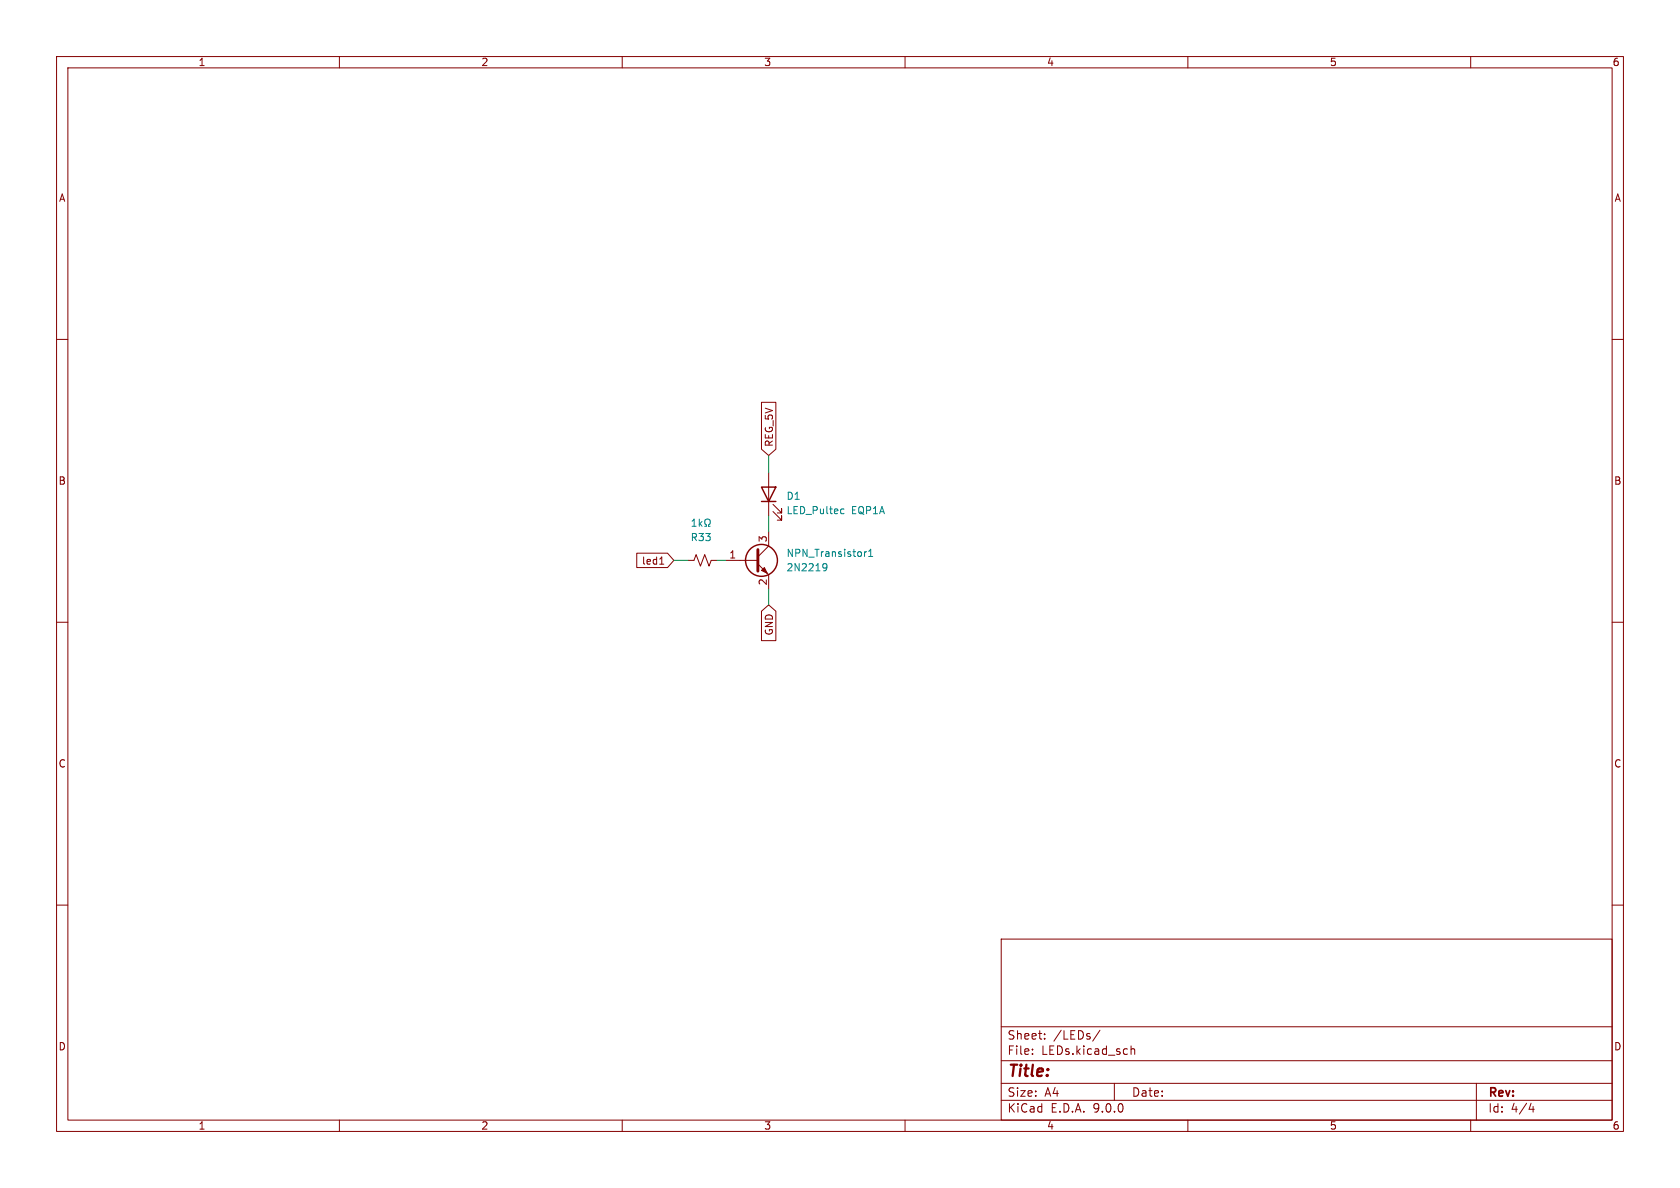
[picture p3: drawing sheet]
(kicad_sch
 (version 20250114)
 (generator "eeschema")
 (generator_version "9.0")
 (paper "A4")
 (lib_symbols
  (symbol "Device:LED"
   (pin_numbers (hide yes))
   (pin_names
    (offset 1.016) (hide yes)) (exclude_from_sim no) (in_bom yes) (on_board yes)
   (property "Reference" "D" (at 0 2.54 0) (effects (font (size 1.27 1.27))))
   (property "Value" "LED" (at 0 -2.54 0) (effects (font (size 1.27 1.27))))
   (property "Footprint" "" (at 0 0 0) (effects (font (size 1.27 1.27)) (hide yes)))
   (property "Datasheet" "~" (at 0 0 0) (effects (font (size 1.27 1.27)) (hide yes)))
   (property "Description" "Light emitting diode" (at 0 0 0) (effects (font (size 1.27 1.27)) (hide yes)))
   (property "Sim.Pins" "1=K 2=A" (at 0 0 0) (effects (font (size 1.27 1.27)) (hide yes)))
   (symbol "LED_0_1"
    (polyline (pts (xy -3.048 -0.762) (xy -4.572 -2.286) (xy -3.81 -2.286) (xy -4.572 -2.286) (xy -4.572 -1.524)) (stroke (width 0) (type default)) (fill (type none)))
    (polyline (pts (xy -1.778 -0.762) (xy -3.302 -2.286) (xy -2.54 -2.286) (xy -3.302 -2.286) (xy -3.302 -1.524)) (stroke (width 0) (type default)) (fill (type none)))
    (polyline (pts (xy -1.27 0) (xy 1.27 0)) (stroke (width 0) (type default)) (fill (type none)))
    (polyline (pts (xy -1.27 -1.27) (xy -1.27 1.27)) (stroke (width 0.254) (type default)) (fill (type none)))
    (polyline (pts (xy 1.27 -1.27) (xy 1.27 1.27) (xy -1.27 0) (xy 1.27 -1.27)) (stroke (width 0.254) (type default)) (fill (type none))))
   (symbol "LED_1_1"
    (pin passive line (at -3.81 0 0) (length 2.54) (name "K" (effects (font (size 1.27 1.27)))) (number "1" (effects (font (size 1.27 1.27)))))
    (pin passive line (at 3.81 0 180) (length 2.54) (name "A" (effects (font (size 1.27 1.27)))) (number "2" (effects (font (size 1.27 1.27))))))
   (embedded_fonts no))
  (symbol "Device:R_Small_US"
   (pin_numbers (hide yes))
   (pin_names
    (offset 0.254) (hide yes)) (exclude_from_sim no) (in_bom yes) (on_board yes)
   (property "Reference" "R" (at 0.762 0.508 0) (effects (font (size 1.27 1.27)) (justify left)))
   (property "Value" "R_Small_US" (at 0.762 -1.016 0) (effects (font (size 1.27 1.27)) (justify left)))
   (property "Footprint" "" (at 0 0 0) (effects (font (size 1.27 1.27)) (hide yes)))
   (property "Datasheet" "~" (at 0 0 0) (effects (font (size 1.27 1.27)) (hide yes)))
   (property "Description" "Resistor, small US symbol" (at 0 0 0) (effects (font (size 1.27 1.27)) (hide yes)))
   (symbol "R_Small_US_1_1"
    (polyline (pts (xy 0 1.524) (xy 1.016 1.143) (xy 0 0.762) (xy -1.016 0.381) (xy 0 0)) (stroke (width 0) (type default)) (fill (type none)))
    (polyline (pts (xy 0 0) (xy 1.016 -0.381) (xy 0 -0.762) (xy -1.016 -1.143) (xy 0 -1.524)) (stroke (width 0) (type default)) (fill (type none)))
    (pin passive line (at 0 2.54 270) (length 1.016) (name "~" (effects (font (size 1.27 1.27)))) (number "1" (effects (font (size 1.27 1.27)))))
    (pin passive line (at 0 -2.54 90) (length 1.016) (name "~" (effects (font (size 1.27 1.27)))) (number "2" (effects (font (size 1.27 1.27))))))
   (embedded_fonts no))
  (symbol "Transistor_BJT:2N2219"
   (pin_names
    (offset 0) (hide yes)) (exclude_from_sim no) (in_bom yes) (on_board yes)
   (property "Reference" "NPN_Transistor1" (at 5.588 1.2701 0) (effects (font (size 1.27 1.27)) (justify left)))
   (property "Value" "2N2219" (at 5.588 -1.2699 0) (effects (font (size 1.27 1.27)) (justify left)))
   (property "Footprint" "Package_TO_SOT_SMD:SOT-23" (at 5.08 -1.905 0) (effects (font (size 1.27 1.27)
    (italic yes)) (justify left) (hide yes)))
   (property "Datasheet" "http://www.onsemi.com/pub_link/Collateral/2N2219-D.PDF" (at 0 0 0) (effects (font (size 1.27 1.27)) (justify left) (hide yes)))
   (property "Description" "800mA Ic, 50V Vce, NPN Transistor, TO-39" (at 0 0 0) (effects (font (size 1.27 1.27)) (hide yes)))
   (property "LCSC Part Number" "C2150" (at 0 0 0) (effects (font (size 1.27 1.27)) (hide yes)))
   (symbol "2N2219_0_1"
    (polyline (pts (xy -2.54 0) (xy 0.635 0)) (stroke (width 0) (type default)) (fill (type none)))
    (polyline (pts (xy 0.635 1.905) (xy 0.635 -1.905)) (stroke (width 0.508) (type default)) (fill (type none)))
    (circle (center 1.27 0) (radius 2.8194) (stroke (width 0.254) (type default)) (fill (type none))))
   (symbol "2N2219_1_1"
    (polyline (pts (xy 0.635 0.635) (xy 2.54 2.54)) (stroke (width 0) (type default)) (fill (type none)))
    (polyline (pts (xy 0.635 -0.635) (xy 2.54 -2.54)) (stroke (width 0) (type default)) (fill (type none)))
    (polyline (pts (xy 1.27 -1.778) (xy 1.778 -1.27) (xy 2.286 -2.286) (xy 1.27 -1.778)) (stroke (width 0) (type default)) (fill (type outline)))
    (pin input line (at -5.08 0 0) (length 2.54) (name "B" (effects (font (size 1.27 1.27)))) (number "1" (effects (font (size 1.27 1.27)))))
    (pin passive line (at 2.54 5.08 270) (length 2.54) (name "C" (effects (font (size 1.27 1.27)))) (number "3" (effects (font (size 1.27 1.27)))))
    (pin passive line (at 2.54 -5.08 90) (length 2.54) (name "E" (effects (font (size 1.27 1.27)))) (number "2" (effects (font (size 1.27 1.27))))))
   (embedded_fonts no)))
 (wire
  (pts (xy 135.89 80.518) (xy 135.89 83.566))
  (stroke (width 0) (type default)))
 (wire
  (pts (xy 121.666 99.06) (xy 119.126 99.06))
  (stroke (width 0) (type default)))
 (wire
  (pts (xy 135.89 106.934) (xy 135.89 104.14))
  (stroke (width 0) (type default)))
 (wire
  (pts (xy 135.89 91.186) (xy 135.89 93.98))
  (stroke (width 0) (type default)))
 (wire
  (pts (xy 128.27 99.06) (xy 126.746 99.06))
  (stroke (width 0) (type default)))
 (global_label "REG_5V"
  (shape input)
  (at 135.89 80.518 90)
  (fields_autoplaced yes)
  (effects (font (size 1.27 1.27)) (justify left))
  (property "Intersheetrefs" "${INTERSHEET_REFS}" (at 135.89 70.941 90) (effects (font (size 1.27 1.27)) (justify left) (hide yes))))
 (global_label "GND"
  (shape input)
  (at 135.89 106.934 270)
  (fields_autoplaced yes)
  (effects (font (size 1.27 1.27)) (justify right))
  (property "Intersheetrefs" "${INTERSHEET_REFS}" (at 135.89 113.7897 90) (effects (font (size 1.27 1.27)) (justify right) (hide yes))))
 (global_label "led1"
  (shape input)
  (at 119.126 99.06 180)
  (fields_autoplaced yes)
  (effects (font (size 1.27 1.27)) (justify right))
  (property "Intersheetrefs" "${INTERSHEET_REFS}" (at 112.0285 99.06 0) (effects (font (size 1.27 1.27)) (justify right) (hide yes))))
 (symbol
  (lib_id "Device:LED")
  (at 135.89 87.376 90)
  (unit 1)
  (exclude_from_sim no)
  (in_bom yes)
  (on_board yes)
  (dnp no)
  (fields_autoplaced yes)
  (property "Reference" "D1" (at 138.938 87.6934 90) (effects (font (size 1.27 1.27)) (justify right)))
  (property "Value" "LED_Pultec EQP1A" (at 138.938 90.2334 90) (effects (font (size 1.27 1.27)) (justify right)))
  (property "Footprint" "LED_THT:LED_Pultech_1" (at 135.89 87.376 0) (effects (font (size 1.27 1.27)) (hide yes)))
  (property "Datasheet" "~" (at 135.89 87.376 0) (effects (font (size 1.27 1.27)) (hide yes)))
  (property "Description" "Light emitting diode" (at 135.89 87.376 0) (effects (font (size 1.27 1.27)) (hide yes)))
  (property "Sim.Pins" "1=K 2=A" (at 135.89 87.376 0) (effects (font (size 1.27 1.27)) (hide yes)))
  (pin "1")
  (pin "2"))
 (symbol
  (lib_id "Transistor_BJT:2N2219")
  (at 133.35 99.06 0)
  (unit 1)
  (exclude_from_sim no)
  (in_bom yes)
  (on_board yes)
  (dnp no)
  (fields_autoplaced yes)
  (property "Reference" "NPN_Transistor1" (at 138.938 97.7899 0) (effects (font (size 1.27 1.27)) (justify left)))
  (property "Value" "2N2219" (at 138.938 100.3299 0) (effects (font (size 1.27 1.27)) (justify left)))
  (property "Footprint" "Package_TO_SOT_SMD:SOT-23" (at 138.43 100.965 0) (effects (font (size 1.27 1.27)
    (italic yes)) (justify left) (hide yes)))
  (property "Datasheet" "http://www.onsemi.com/pub_link/Collateral/2N2219-D.PDF" (at 133.35 99.06 0) (effects (font (size 1.27 1.27)) (justify left) (hide yes)))
  (property "Description" "800mA Ic, 50V Vce, NPN Transistor, TO-39" (at 133.35 99.06 0) (effects (font (size 1.27 1.27)) (hide yes)))
  (property "LCSC Part Number" "C2150" (at 133.35 99.06 0) (effects (font (size 1.27 1.27)) (hide yes)))
  (pin "1")
  (pin "3")
  (pin "2"))
 (symbol
  (lib_id "Device:R_Small_US")
  (at 124.206 99.06 270)
  (unit 1)
  (exclude_from_sim no)
  (in_bom yes)
  (on_board yes)
  (dnp no)
  (property "Reference" "R33" (at 123.952 94.996 90) (effects (font (size 1.27 1.27))))
  (property "Value" "1kΩ" (at 123.952 92.456 90) (effects (font (size 1.27 1.27))))
  (property "Footprint" "Resistor_SMD:R_0402_1005Metric" (at 124.206 99.06 0) (effects (font (size 1.27 1.27)) (hide yes)))
  (property "Datasheet" "~" (at 124.206 99.06 0) (effects (font (size 1.27 1.27)) (hide yes)))
  (property "Description" "Resistor, small US symbol" (at 124.206 99.06 0) (effects (font (size 1.27 1.27)) (hide yes)))
  (property "LCSC Part Number" "C11702" (at 124.206 99.06 0) (effects (font (size 1.27 1.27)) (hide yes)))
  (property "Manufacturer_Part_Number" "0402WGF3300TCE" (at 124.206 99.06 0) (effects (font (size 1.27 1.27)) (hide yes)))
  (pin "1")
  (pin "2"))
 (sheet_instances
  (path ""
   (page "1")))
 (embedded_fonts no))
